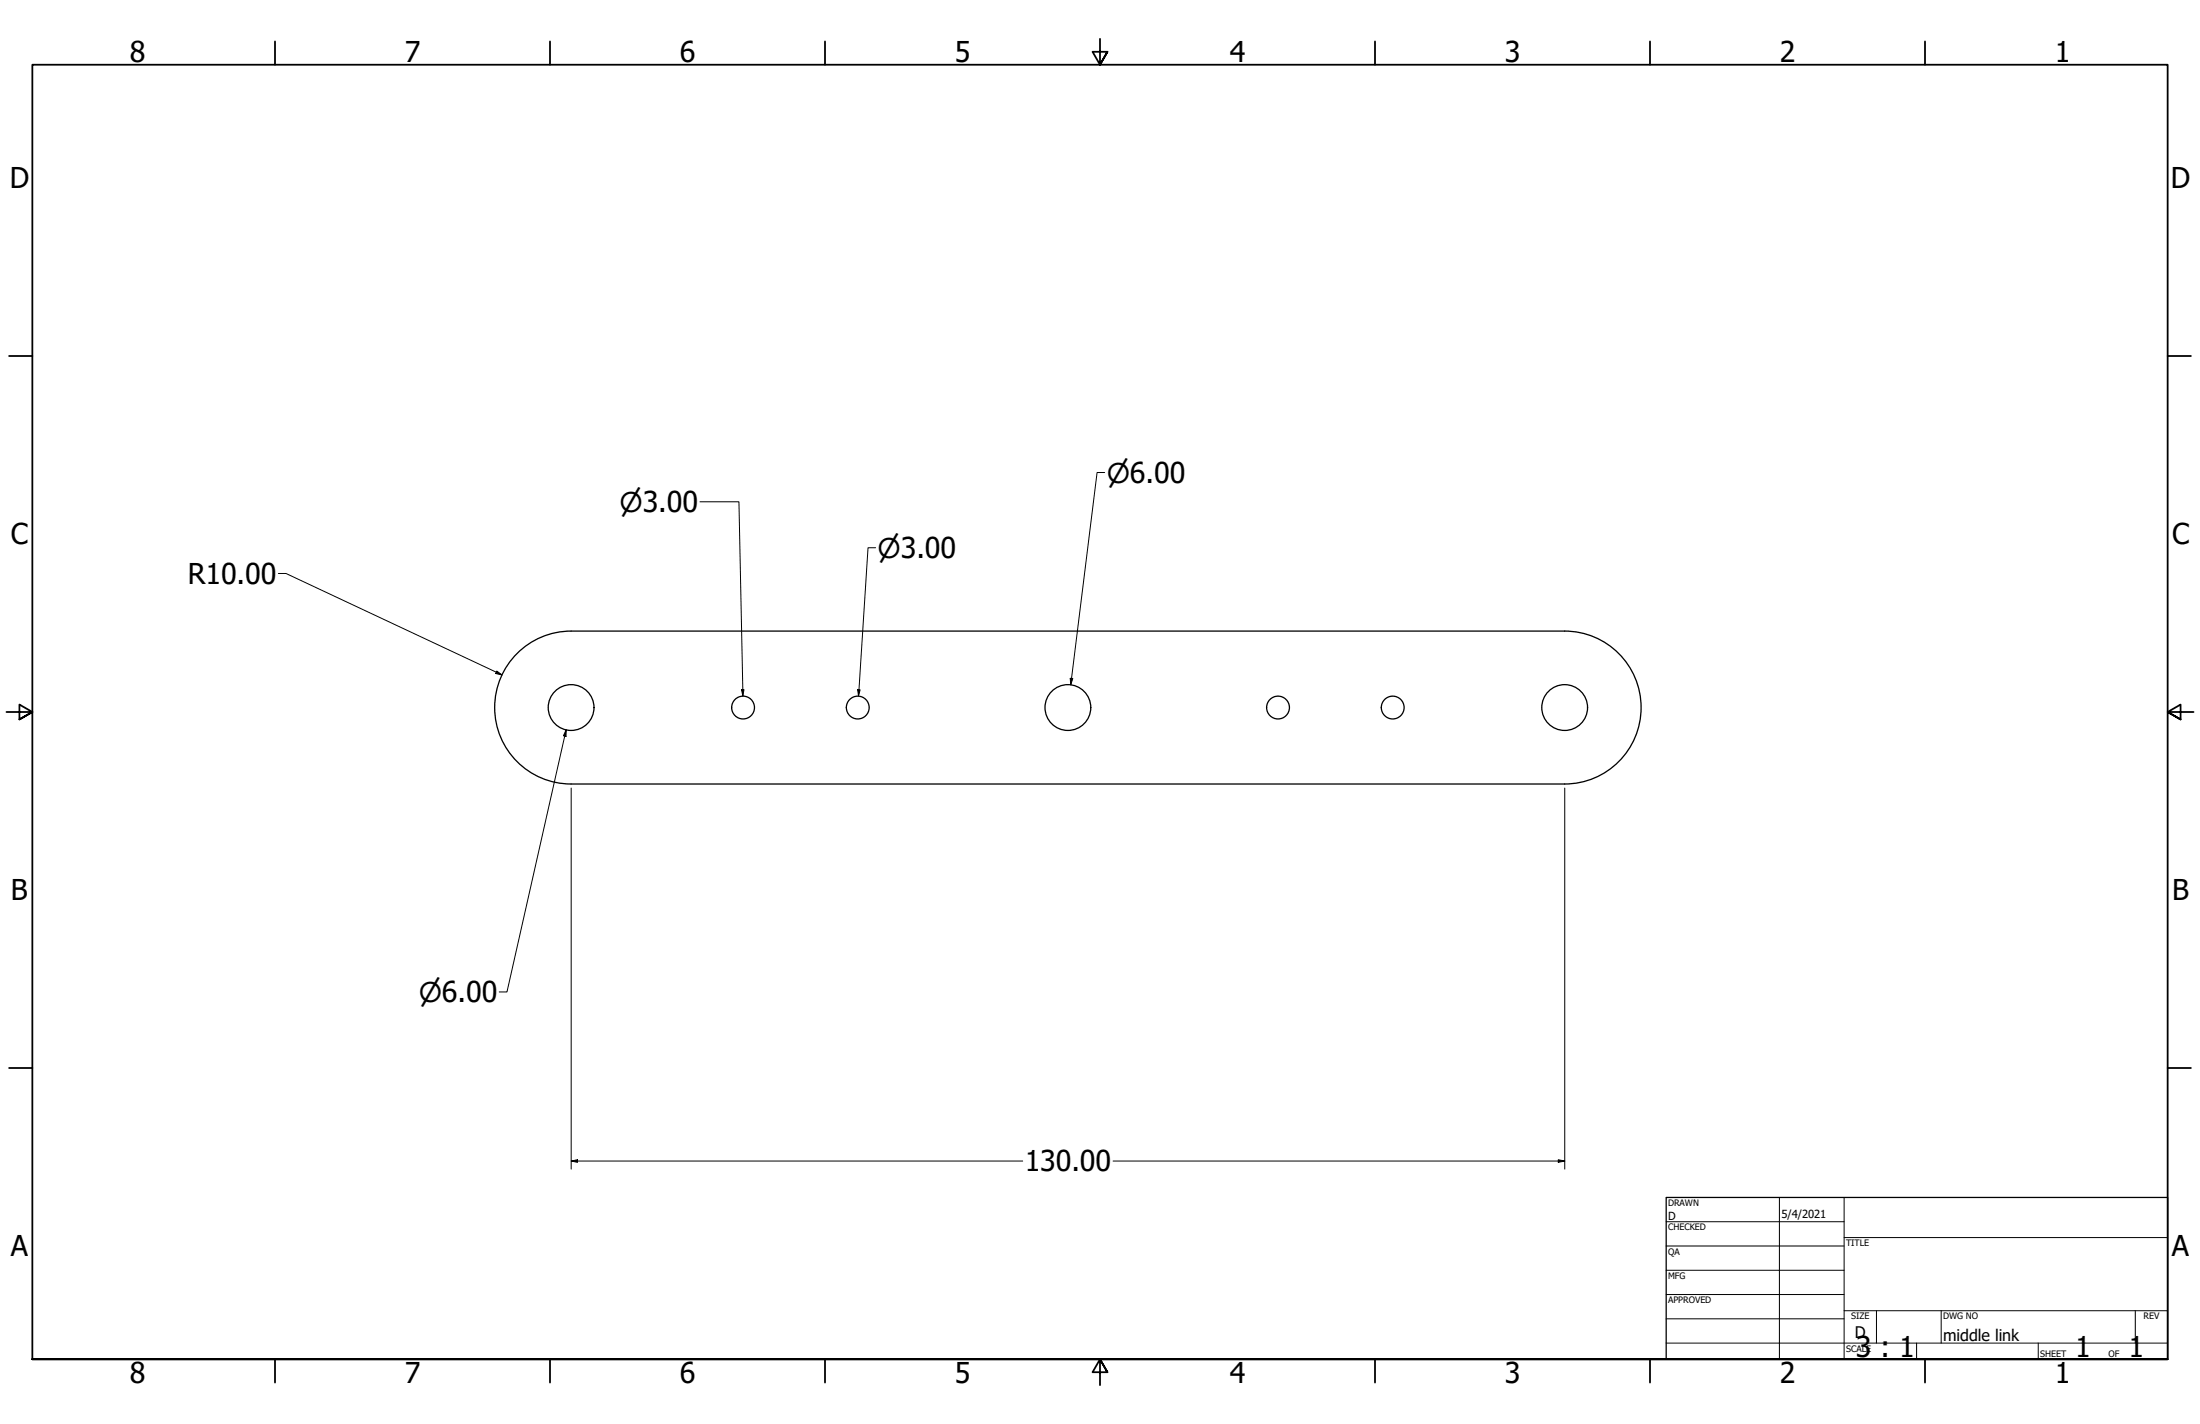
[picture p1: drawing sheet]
<svg xmlns="http://www.w3.org/2000/svg" width="864mm" height="559mm" viewBox="0 0 864 559" stroke-linecap="round" stroke-linejoin="round" font-family="sans-serif">
<!-- layer: Visible (ANSI) -->
<g fill="none" stroke="#000" stroke-width=".51">
<path d="M224.2 247.6a30 30 0 0 0-30 30 30 30 0 0 0 30 30.1M224.2 247.6h390a30 30 0 0 1 30 30.1 30 30 0 0 1-30 30h-390"/>
<circle cx="224.2" cy="277.7" r="9"/>
<circle cx="291.7" cy="277.7" r="4.5"/>
<circle cx="336.7" cy="277.7" r="4.5"/>
<circle cx="419.2" cy="277.7" r="9"/>
<circle cx="501.7" cy="277.7" r="4.5"/>
<circle cx="546.7" cy="277.7" r="4.5"/>
<circle cx="614.2" cy="277.7" r="9"/>
</g>
<!-- layer: Border (ANSI) -->
<g fill="none" stroke="#000" stroke-width=".7">
<path d="M107.9 16.3v9.1M215.9 16.3v9.1M323.8 16.3v9.1M431.8 15.2v10.2l-2.9-5.1h5.8l-2.9 5.1 2.9-5.1M539.8 16.3v9.1M647.7 16.3v9.1M755.6 16.3v9.1M3.6 139.7h9.1M850.9 139.7h9.1M2.5 279.4h10.2l-5.1-2.9v5.8l5.1-2.9-5.1 2.9M861.1 279.4h-10.2l5.1-2.9v5.8l-5.1-2.9 5.1 2.9M3.6 419.1h9.1"/>
<path d="M850.9 419.1h9.1M12.7 533.4v-508h838.2v508h-838.2h838.2M107.9 533.4v9.1M215.9 533.4v9.1M323.8 533.4v9.1M434.7 538.5l-2.9-5.1 2.9 5.1h-5.8l2.9-5.1v10.2M539.8 533.4v9.1M647.7 533.4v9.1M755.6 533.4v9.1"/>
</g>
<!-- layer: Title (ANSI) -->
<g fill="none" stroke="#000" stroke-width=".39">
<path d="M654 479.4h69.9M698.5 469.9v63.5M723.9 469.9v63.5M654 488.9h69.9M654 498.5h69.9M723.9 485.6h127M654 508h69.9M654 517.5h69.9M723.9 514.3h127M736.6 514.3v12.7M762 514.3v12.7M838.2 514.3v12.7"/>
<path d="M654 527h196.9M752.3 527v6.4M800.1 527v6.4"/>
</g>
<path d="M654 469.9h196.9v63.5h-196.9z" fill="none" stroke="#000" stroke-width=".51"/>
<!-- layer: Dimension (ANSI) -->
<g fill="none" stroke="#000" stroke-width=".39">
<path d="M274.8 196.9h15.3l1.5 76.2M433.6 185.4h-2.9l-10.4 83.3M343.7 214.9h-3l-3.7 58.2M109.3 225h3l84.7 39.9M195 263.3l2 1.6-2.4-.6zM291.1 270.6h.9l-.4 2.5zM336.7 270.6l.9 .1-.6 2.4zM420.1 266.2l1 .1-.8 2.4zM222.2 286.4v2.6l-1-.3zM222.2 286.4l-23.2 102.9h-3M224.2 309.2v149.6M614.2 309.2v149.6"/>
<path d="M224.2 455.6l2.5-.5v1zM224.2 455.6h177.2M436.9 455.6h177.3M611.7 455.1l2.5 .5-2.5 .5z"/>
</g>
<g fill="#000">
<path d="M195 263.3l2 1.6-2.4-.6z" fill-rule="evenodd"/>
<path d="M291.1 270.6h.9l-.4 2.5z" fill-rule="evenodd"/>
<path d="M336.7 270.6l.9 .1-.6 2.4z" fill-rule="evenodd"/>
<path d="M420.1 266.2l1 .1-.8 2.4z" fill-rule="evenodd"/>
<path d="M222.2 286.4v2.6l-1-.3z" fill-rule="evenodd"/>
<path d="M224.2 455.6l2.5-.5v1z" fill-rule="evenodd"/>
<path d="M611.7 455.1l2.5 .5-2.5 .5z" fill-rule="evenodd"/>
</g>
<g font-size="11.2">
<text x="50.9" y="24.4">8</text>
<text x="158.9" y="24.4">7</text>
<text x="266.8" y="24.4">6</text>
<text x="374.8" y="24.4">5</text>
<text x="482.7" y="24.4">4</text>
<text x="590.7" y="24.4">3</text>
<text x="698.6" y="24.4">2</text>
<text x="806.6" y="24.4">1</text>
<text x="3.8" y="73.9">D</text>
<text x="852.2" y="73.9">D</text>
<text x="4.3" y="213.6">C</text>
<text x="852.6" y="213.6">C</text>
<text x="73.7" y="229.1">R10.00</text>
<text x="4.3" y="353.3">B</text>
<text x="852.7" y="353.3">B</text>
<text x="402.3" y="459.7">130.00</text>
<text x="4.2" y="493">A</text>
<text x="852.6" y="493">A</text>
<text x="728.5" y="532.4">3 : 1</text>
<text x="814.6" y="532.6">1</text>
<text x="835.5" y="532.6">1</text>
<text x="50.9" y="542.5">8</text>
<text x="158.9" y="542.5">7</text>
<text x="266.8" y="542.5">6</text>
<text x="374.8" y="542.5">5</text>
<text x="482.7" y="542.5">4</text>
<text x="590.7" y="542.5">3</text>
<text x="698.6" y="542.5">2</text>
<text x="806.6" y="542.5">1</text>
</g>
<g font-size="10.7">
<text x="434.5" y="189.4">⌀6.00</text>
<text x="243.2" y="200.9">⌀3.00</text>
<text x="344.5" y="218.9">⌀3.00</text>
<text x="164.4" y="393.1">⌀6.00</text>
</g>
<g font-size="6.3">
<text x="728.1" y="524.9">D</text>
<text x="762.8" y="526.2">middle link</text>
</g>
<g font-size="4.4">
<text x="654.8" y="478.7">D</text>
<text x="699.3" y="478">5/4/2021</text>
</g>
<g font-size="3.5">
<text x="654.8" y="473.2">DRAWN</text>
<text x="654.8" y="482.8">CHECKED</text>
<text x="724.7" y="488.9">TITLE</text>
<text x="654.8" y="492.3">QA</text>
<text x="654.8" y="501.8">MFG</text>
<text x="654.8" y="511.4">APPROVED</text>
<text x="726.7" y="517.7">SIZE</text>
<text x="762.8" y="517.7">DWG NO</text>
<text x="841.4" y="517.7">REV</text>
<text x="724.7" y="530.4">SCALE</text>
<text x="800.9" y="532.6">SHEET</text>
<text x="827.7" y="532.6">OF</text>
</g>
</svg>
